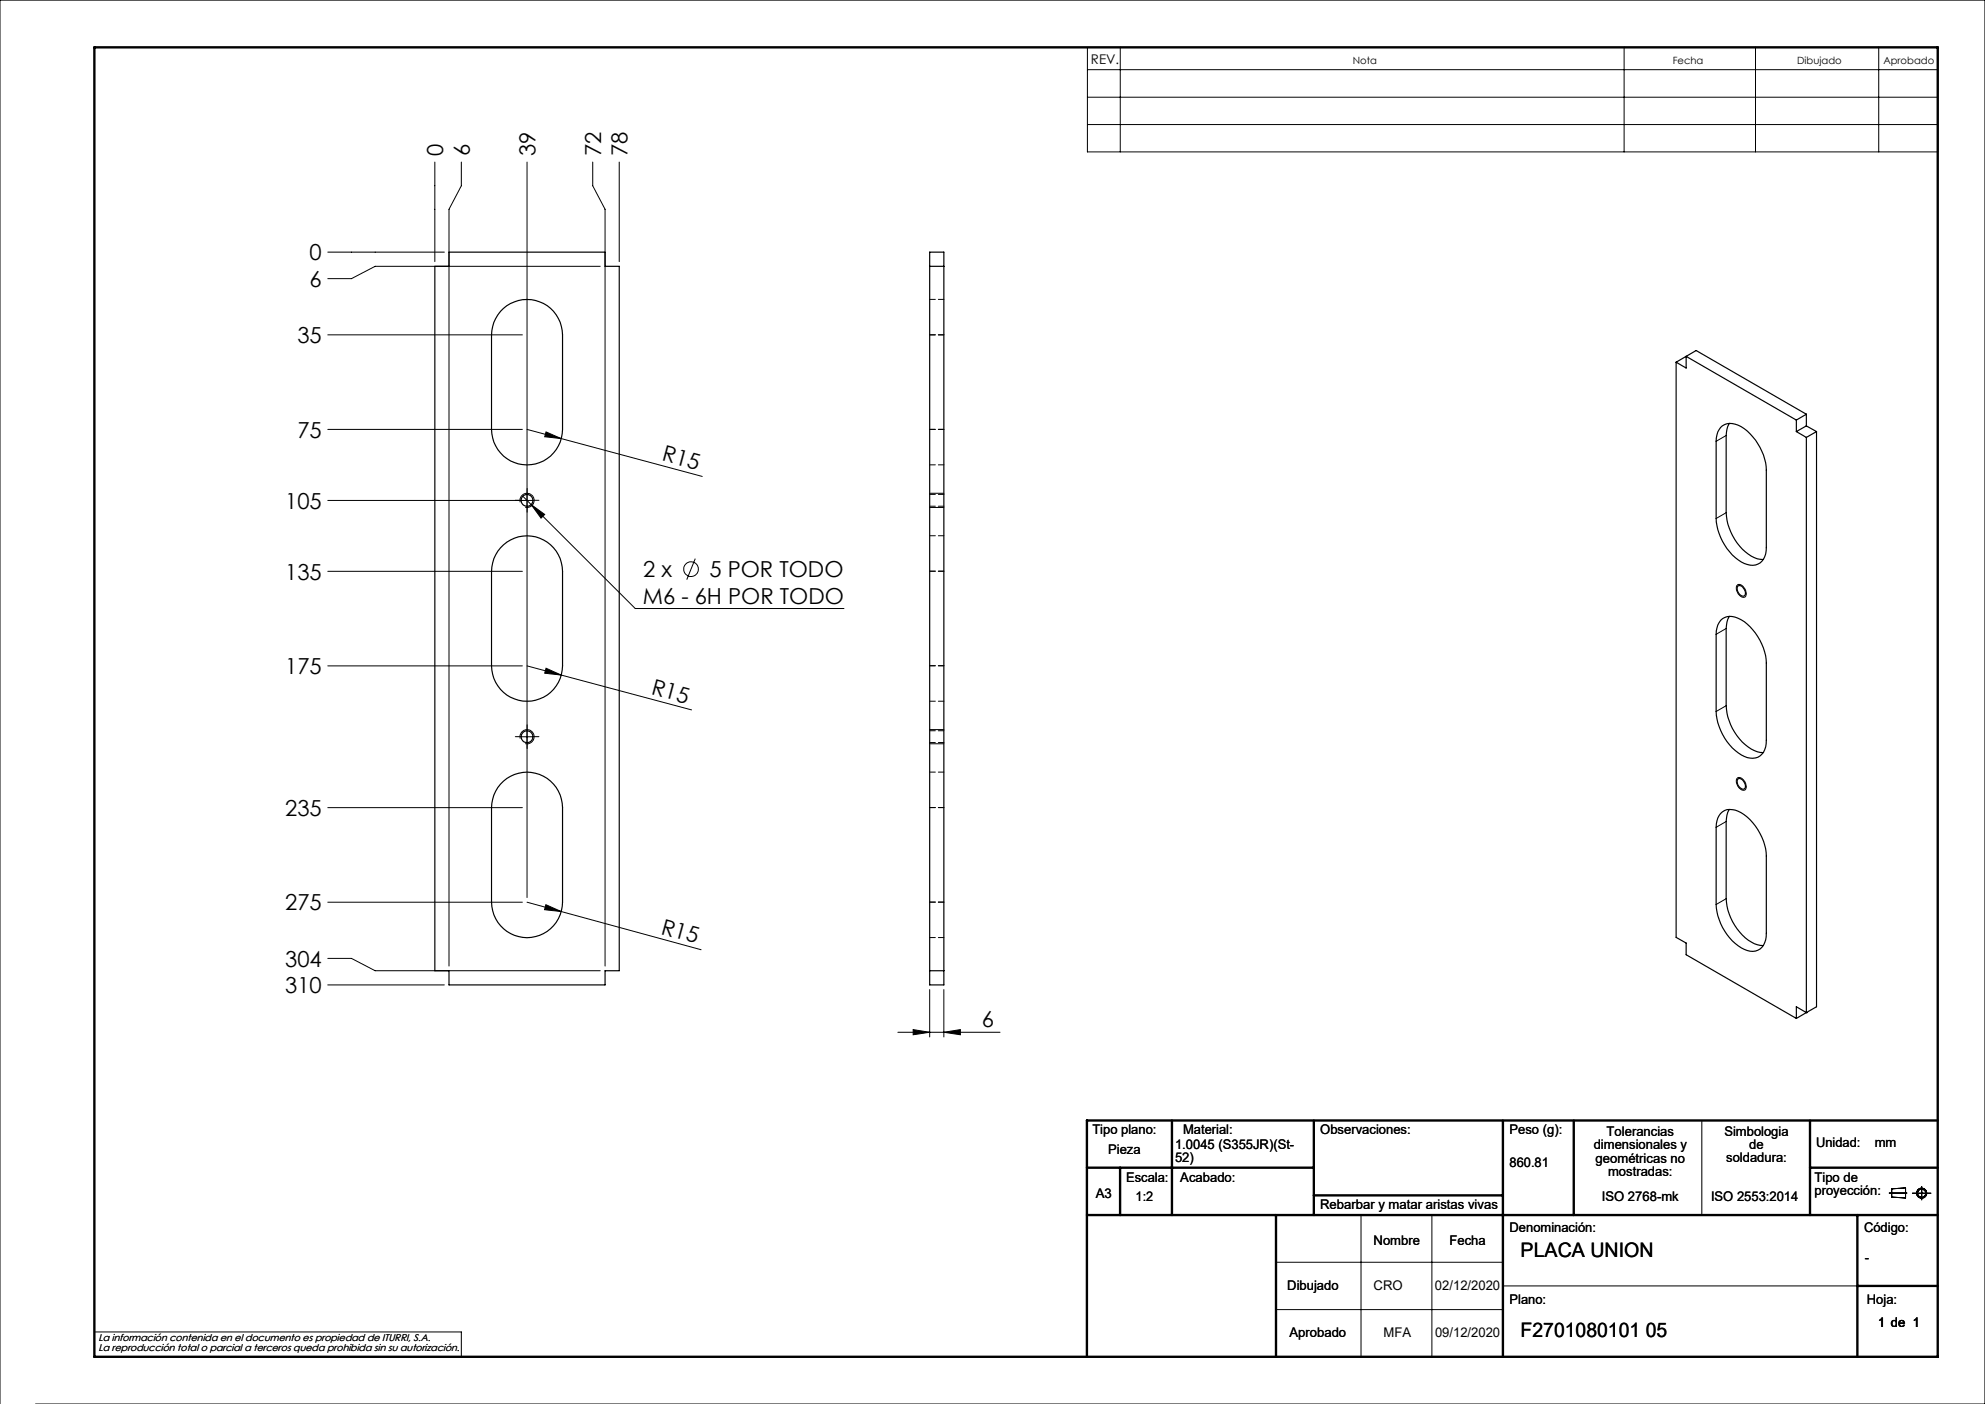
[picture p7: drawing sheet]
<svg xmlns="http://www.w3.org/2000/svg" width="420mm" height="297mm" viewBox="0 0 420 297" stroke-linecap="round" stroke-linejoin="round" font-family="sans-serif">
<g fill="none" stroke="#000" stroke-width=".21">
<path d="M230.1 10h179.9v22.1h-179.9zM230.1 14.7h179.9M237 10v22.1M343.6 10v22.1M371.4 10v22.1M397.5 10v22.1M92 34.3v21M97.6 34.3v5l-2.6 5v160.1M111.5 34.3v155.6M125.4 34.3v5l2.6 5v160.1M131 34.3v21M230.1 20.6h179.9"/>
<path d="M230.1 26.3h179.9M69.4 53.3h24.6M127 56.3h-47.6l-5 2.6h-5M69.4 70.8h41.1M69.4 90.8h41.1M111.5 90.8l7.2 2M115.5 91.4l3.2 1.4-3.4-.4zM118.7 92.8l29.9 8M69.4 105.9h43.3M110.1 106.3a1.5 1.5 0 0 1 1.3-1.9 1.5 1.5 0 0 1 1.6 1.6 1.5 1.5 0 0 1-1.9 1.3M110.6 105l23.8 23.7h44.2M112.4 106.7l2.9 2.1-.8 .8z"/>
<path d="M147.1 118.2l-1.8 4.4M196.7 107.3h3M196.7 104.3h3M69.4 120.9h41.1M367.7 123.7a1.59 1.59 0 0 1 1.8 1.7 .72 .72 0 0 1-.3 .9 .72 .72 0 0 1-1-.3 1.7 1.7 0 0 1-.5-2.3zM69.4 140.9h41.1M110.1 156.2a1.5 1.5 0 0 1 1.3-1.8 1.5 1.5 0 0 1 1.6 1.6 1.5 1.5 0 0 1-1.9 1.3M110.3 155.9h2.4M111.5 140.9l7.2 1.9M115.5 141.4l3.2 1.4-3.4-.4zM118.7 142.8l27.6 7.4M196.7 157.3h3"/>
<path d="M196.7 154.3h3M69.4 170.8h41.1M367.6 164.6a1.46 1.46 0 0 1 1.8 1.4 .74 .74 0 0 1-.2 1.1 .74 .74 0 0 1-1-.2 1.8 1.8 0 0 1-.6-2.3zM69.4 190.8h41.1M111.5 190.8l7.2 2M115.5 191.4l3.2 1.4-3.5-.4zM118.7 192.8l29.6 8.1M69.4 202.7h5l5 2.6h47.6M69.4 208.3h24.6M190 218.4h21.6M193.2 217.8l3.5 .6-3.5 .5zM196.7 209.3v10.1"/>
<path d="M199.7 218.4l3.5-.6v1.1zM199.7 209.3v10.1M360.1 237v20M288 257v30M303 257v30M399.7 252.4h3.8M400.3 251.5l2.9-.2v2.1l-2.9-.2zM404.6 252.4h4M406.6 251v2.8M270 267h48M270 277h48M318 272h75"/>
<path d="M0 297v-297h420v297h-412.5M20 281.8h77.6v5.2"/>
<circle cx="146.2" cy="120.4" r="1.55"/>
<circle cx="406.6" cy="252.4" r=".86"/>
<circle cx="406.6" cy="252.4" r="1.07"/>
</g>
<g fill="none" stroke="#000" stroke-width=".5">
<path d="M20 10h390v277h-390zM248 237v20M278 237v20M318 237v50M333 237v20M383 237v20M410 237h-180v50M230 257h180M230 247h48M237 247v10M270 257v30M278 252.9h40"/>
<path d="M383 247h27M393 257v30M393 272h17"/>
</g>
<path d="M110.3 105.8h-1.3M111.5 104.6v-1.3M111.5 107.1v1.2M112.8 105.8h1.2M110.3 155.8h-1.3M111.5 154.6v-1.3M111.5 157.1v1.2M112.8 155.8h1.2" fill="none" stroke="#000" stroke-width=".21" stroke-dasharray="15.2 1.3 1.3 1.3"/>
<g fill="#000">
<path d="M115.5 91.4l3.2 1.4-3.4-.4zM112.4 106.7l2.9 2.1-.8 .8zM115.5 141.4l3.2 1.4-3.4-.4zM115.5 191.4l3.2 1.4-3.5-.4z"/>
<path d="M193.2 217.8l3.5 .6-3.5 .5zM199.7 218.4l3.5-.6v1.1z"/>
</g>
<g fill="none" stroke="#000" stroke-width=".25">
<path d="M92 56.3h3v-3h33v3h3v149h-3v3h-33v-3h-3zM196.7 53.3h3v155h-3zM196.7 56.3h3M106.5 65.2a7.5 7.5 0 0 1 8.1-1.2 7.5 7.5 0 0 1 4.4 6.8v20a7.5 7.5 0 0 1-7.5 7.6 7.5 7.5 0 0 1-7.5-7.6v-20a7.6 7.6 0 0 1 2.5-5.6zM354.6 76.6v121.7l2.2 1.2v2.5l23.3 13.4M354.6 76.6l2.2 1.3v-2.5l23.3 13.5M354.6 76.6l4.3-2.4 23.3 13.4M364.1 90.4a3.4 3.4 0 0 1 4.3-.1 12 12 0 0 1 5.3 9.2v16.3a3.3 3.3 0 0 1-2.8 3.8 8 8 0 0 1-6-4.3l-1.2-2.4-.6-2.4v-17.2a4.7 4.7 0 0 1 1-2.9zM365.9 89.6a5.1 5.1 0 0 0-.7 2.5v16.3a11.2 11.2 0 0 0 6.6 9.8l1.3 .2M380.1 88.9v2.4M380.1 91.3l2.1 1.2M382.2 87.6v2.5"/>
<path d="M382.2 92.5v121.7M382.2 90.1l-2.1 1.2M382.2 90.1l2.2 1.2M382.2 87.6l-2.1 1.3M384.4 91.3l-2.2 1.2M384.4 91.3v121.7l-2.2 1.2M105.9 115.9a7.5 7.5 0 0 1 8.3-2.1 7.5 7.5 0 0 1 4.8 7.1v20a7.5 7.5 0 0 1-7.5 7.4 7.5 7.5 0 0 1-7.5-7.4v-20a7.4 7.4 0 0 1 1.9-5zM364.1 131.2a3.4 3.4 0 0 1 4.3-.1 11.8 11.8 0 0 1 5.3 9.2v16.3a3.2 3.2 0 0 1-2.8 3.8 7.2 7.2 0 0 1-5.5-3.5 12 12 0 0 1-2.3-6.4v-16.3a4.8 4.8 0 0 1 1-3zM365.9 130.4v.1a5.1 5.1 0 0 0-.7 2.5v16.3a11.3 11.3 0 0 0 6.6 9.7l1.3 .2M367.8 123.9a1.5 1.5 0 0 1 1.5 1.9 .74 .74 0 0 1-.7 .3 .74 .74 0 0 1-.6-.5l-.4-1zM105.9 165.9a7.5 7.5 0 0 1 8.3-2.1 7.5 7.5 0 0 1 4.8 7v20a7.5 7.5 0 0 1-7.5 7.6 7.5 7.5 0 0 1-7.5-7.6v-20a7.6 7.6 0 0 1 1.9-4.9zM364.1 172.1a3.4 3.4 0 0 1 4.3-.2 11.8 11.8 0 0 1 5.3 9.2v16.3a3.3 3.3 0 0 1-2.8 3.9 8.5 8.5 0 0 1-6.4-5.1l-1-2.5-.4-1.6v-17.1a4.7 4.7 0 0 1 1-2.9z"/>
<path d="M365.9 171.2v.1a5.1 5.1 0 0 0-.7 2.5v16.3a11.6 11.6 0 0 0 6 9.5l1.9 .4M367.8 164.7a1.49 1.49 0 0 1 1.3 2.1 1.14 1.14 0 0 1-1.5-1v-.6zM196.7 205.3h3M382.2 214.2h.1M382.2 214.2l-2.1-1.2v2.4M382.2 214.2l-2.1 1.2"/>
<circle cx="111.5" cy="105.8" r="1.24"/>
<circle cx="111.5" cy="155.9" r="1.25"/>
</g>
<g fill="none" stroke="#000" stroke-width=".21" stroke-dasharray="1.3 .6" stroke-dashoffset=".1">
<path d="M196.7 70.8h3M199.7 63.3h-3M196.7 90.8h3M196.7 98.3h3M196.7 107.1h3M199.7 113.3h-3M199.7 104.6h-3M196.7 120.8h3M196.7 140.8h3M196.7 148.3h3M196.7 157.1h3M199.7 154.6h-3"/>
<path d="M196.7 170.8h3M199.7 163.3h-3M196.7 190.8h3M196.7 198.3h3"/>
</g>
<path d="M365.3 92.1l-2.2 1.2M365.3 108.4l-2.2 1.3M365.3 132.9l-2.2 1.3M365.3 149.3l-2.2 1.2M365.3 173.8l-2.2 1.2M365.3 190.1l-2.2 1.2" fill="none" stroke="#000" stroke-width=".21" stroke-dasharray="6.3 1.3 1.3 1.3 1.3 1.3"/>
<g font-size="4.7">
<text x="93.8" y="33" transform="rotate(-90 93.8 33)">0</text>
<text x="99.4" y="33" transform="rotate(-90 99.4 33)">6</text>
<text x="113.3" y="33" transform="rotate(-90 113.3 33)">39</text>
<text x="127.2" y="33" transform="rotate(-90 127.2 33)">72</text>
<text x="132.8" y="33" transform="rotate(-90 132.8 33)">78</text>
<text x="65.5" y="55.1">0</text>
<text x="65.5" y="60.7">6</text>
<text x="62.9" y="72.6">35</text>
<text x="62.9" y="92.6">75</text>
<text x="139.9" y="97.4" transform="rotate(15 139.9 97.4)">R15</text>
<text x="60.3" y="107.6">105</text>
<text x="60.3" y="122.6">135</text>
<text x="136.1" y="122.1">2 x</text>
<text x="150.1" y="122.1">5 POR TODO</text>
<text x="136" y="127.7">M6 - 6H POR TODO</text>
<text x="60.3" y="142.6">175</text>
<text x="137.6" y="146.8" transform="rotate(15 137.6 146.8)">R15</text>
<text x="60.3" y="172.6">235</text>
<text x="60.3" y="192.6">275</text>
<text x="139.7" y="197.5" transform="rotate(15 139.7 197.5)">R15</text>
<text x="60.3" y="204.5">304</text>
<text x="60.3" y="210.1">310</text>
<text x="207.7" y="217.3">6</text>
</g>
<g font-size="4.2">
<text x="321.7" y="265.9">PLACA UNION</text>
<text x="321.7" y="282.8">F2701080101 05</text>
</g>
<g font-size="2.8">
<text x="230.8" y="13.6">REV.</text>
<text x="231.1" y="239.9">Tipo plano:</text>
<text x="250.3" y="239.9">Material:</text>
<text x="279.3" y="239.9">Observaciones:</text>
<text x="319.4" y="239.9">Peso (g):</text>
<text x="234.5" y="244.1">Pieza</text>
<text x="248.6" y="243">1.0045 (S355JR)(St-</text>
<text x="248.6" y="245.8">52)</text>
<text x="337.2" y="243.1">dimensionales y</text>
<text x="337.6" y="246">geométricas no</text>
<text x="339.9" y="240.3">Tolerancias</text>
<text x="364.9" y="240.2">Simbologia</text>
<text x="365.3" y="245.9">soldadura:</text>
<text x="370.1" y="243">de</text>
<text x="384.2" y="242.7">Unidad:</text>
<text x="396.7" y="242.7">mm</text>
<text x="238.3" y="250">Escala:</text>
<text x="249.7" y="250">Acabado:</text>
<text x="319.4" y="246.9">860.81</text>
<text x="340.2" y="248.8">mostradas:</text>
<text x="383.9" y="250">Tipo de</text>
<text x="231.9" y="253.4">A3</text>
<text x="240.3" y="254">1:2</text>
<text x="279.3" y="255.7">Rebarbar y matar aristas vivas</text>
<text x="338.9" y="254">ISO 2768-mk</text>
<text x="362" y="254">ISO 2553:2014</text>
<text x="383.9" y="252.8">proyección:</text>
<text x="290.6" y="263.3">Nombre</text>
<text x="306.7" y="263.3">Fecha</text>
<text x="319.4" y="260.6">Denominación:</text>
<text x="394.4" y="260.6">Código:</text>
<text x="394.6" y="266.9">-</text>
<text x="272.4" y="273">Dibujado</text>
<text x="290.6" y="273">CRO</text>
<text x="303.6" y="273">02/12/2020</text>
<text x="319.4" y="275.8">Plano:</text>
<text x="395" y="275.8">Hoja:</text>
<text x="397.4" y="280.6">1 de 1</text>
<text x="272.8" y="282.8">Aprobado</text>
<text x="292.7" y="282.8">MFA</text>
<text x="303.6" y="282.8">09/12/2020</text>
</g>
<g font-size="2.1">
<text x="286.2" y="13.6">Nota</text>
<text x="353.9" y="13.6">Fecha</text>
<text x="380.3" y="13.6">Dibujado</text>
<text x="398.5" y="13.6">Aprobado</text>
<text x="20.8" y="283.7">La información contenida en el documento es propiedad de ITURRI, S.A.</text>
<text x="20.8" y="285.7">La reproducción total o parcial a terceros queda prohibida sin su autorización.</text>
</g>
</svg>
